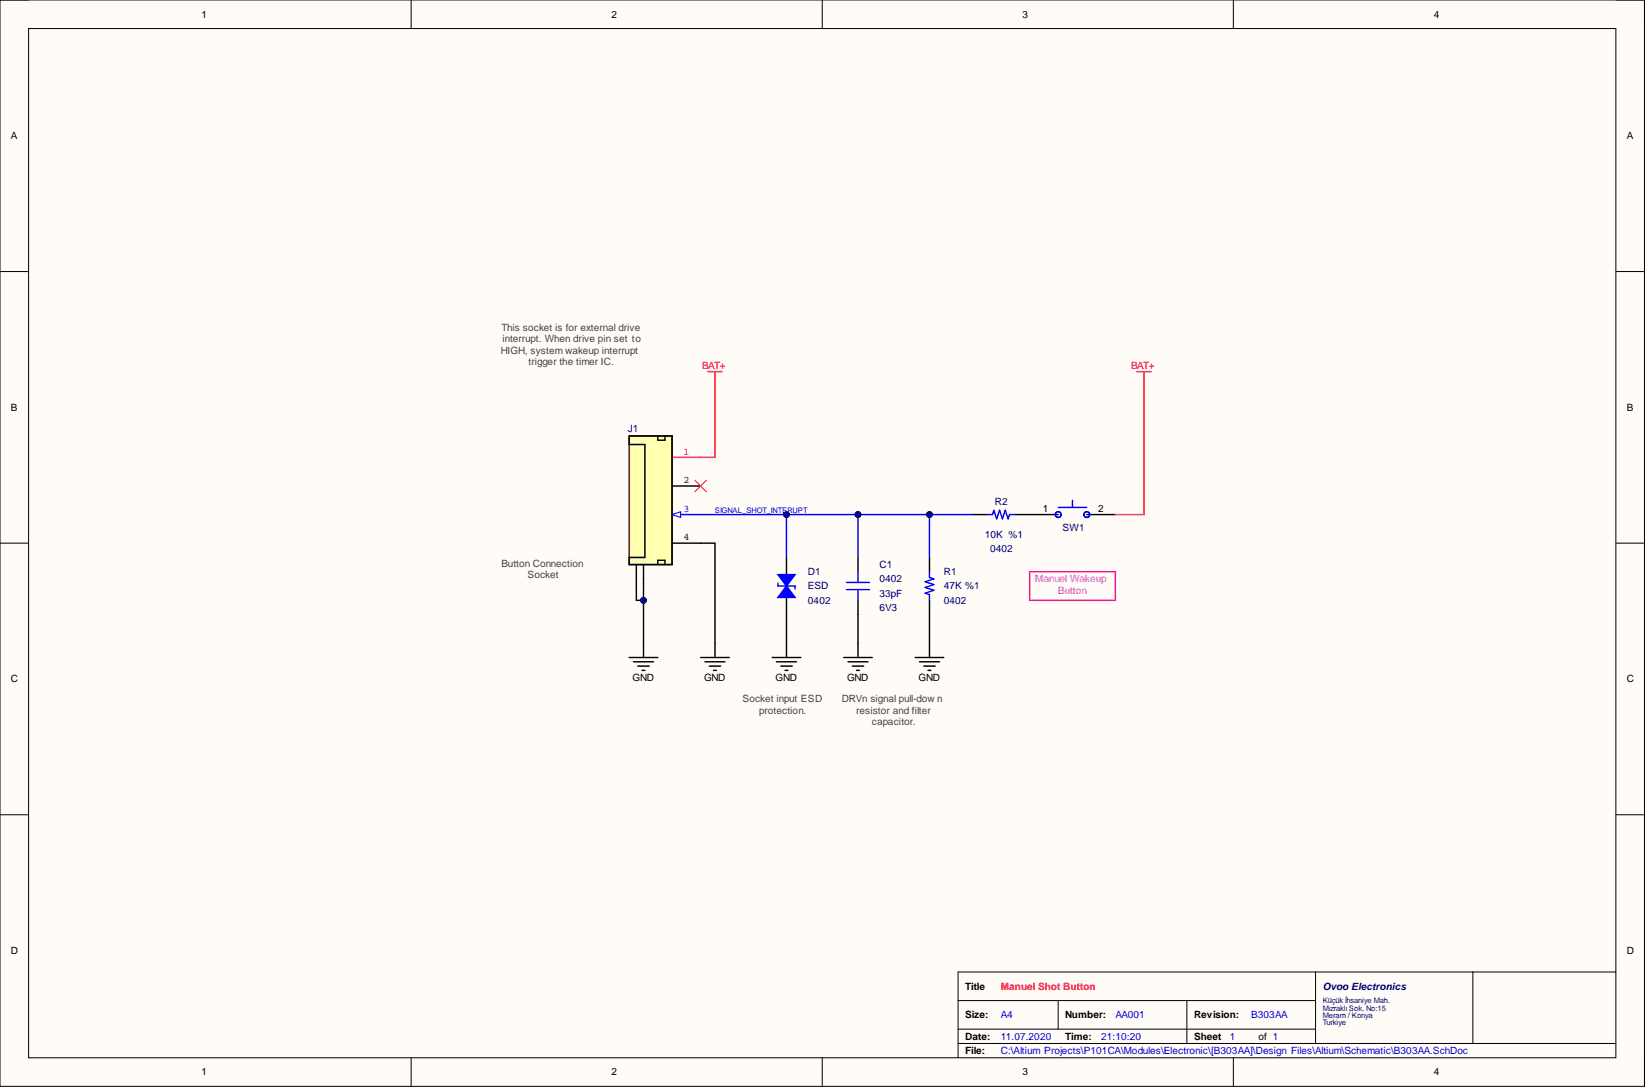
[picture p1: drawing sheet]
<svg xmlns="http://www.w3.org/2000/svg" width="292mm" height="193mm" viewBox="0 0 292 193" stroke-linecap="round" stroke-linejoin="round" font-family="sans-serif">
<path d="M0 0h292v192.9h-292z" fill-rule="evenodd" fill="#fffcf8"/>
<path d="M0 0h292v192.9h-292z" fill="none" stroke="#000" stroke-width=".18"/>
<path d="M5.1 5.1h281.8v182.7h-281.8z" fill-rule="evenodd" fill="#fffcf8"/>
<g fill="none" stroke="#000" stroke-width=".18">
<path d="M0 0h5.1M73 0v5.1M146 0v5.1M219 0v5.1M286.9 0h5.1v5.1M5.1 5.1h281.8v182.7h-281.8zM0 48.2h5.1M286.9 48.2h5.1M0 96.4h5.1M286.9 96.4h5.1M0 144.6h5.1M286.9 144.6h5.1"/>
<path d="M170.1 177.6h63.5M187.9 177.6v5.1M210.8 177.6v7.6M233.6 172.6v12.6M261.5 172.6v12.6M286.9 172.6h-116.8v15.2M73 187.8v5.1M146 187.8v5.1M170.1 185.2h116.8M170.1 182.7h63.5M219 187.8v5.1M292 187.8v5.1"/>
</g>
<path d="M113 100.2v2.6M114.3 100.2v2.6" fill="none" stroke="#000" stroke-width=".25"/>
<path d="M111.7 77.4h7.6v22.8h-7.6z" fill-rule="evenodd" fill="#ffffb0"/>
<path d="M111.7 77.4h7.6v22.8h-7.6z" fill="none" stroke="#800000" stroke-width=".25"/>
<path d="M119.3 81.2h5.1" fill="none" stroke="#f00" stroke-width=".25"/>
<path d="M111.7 77.4h7.6v22.8h-7.6v-1.2h2.8v-20.1h-2.8zM116.8 77.4v.8h1.3v-.8M119.3 86.3h5.1M116.8 100.2v-.7h1.3v.7" fill="none" stroke="#000" stroke-width=".25"/>
<path d="M119.3 91.3h5.1" fill="none" stroke="#00f" stroke-width=".25"/>
<path d="M119.3 91.3l1.6-.5v1.1z" fill="#f8fcff"/>
<path d="M119.3 91.3l1.6-.5v1.1z" fill="none" stroke="#00f" stroke-width=".18"/>
<g fill="none" stroke="#000" stroke-width=".25">
<path d="M119.3 96.4h5.1M139.7 99v4M111.7 116.7h5.1M112.5 117.5h3.5M113.2 118.2h2.1M114 119h.5M114.3 114.2v2.5M124.4 116.7h5.1M125.2 117.5h3.5M125.9 118.2h2.1M126.7 119h.5M127 114.2v2.5"/>
<path d="M137.1 116.7h5.1M137.9 117.5h3.5M138.6 118.2h2.1M139.4 119h.5M139.7 105.1v4M139.7 114.2v2.5"/>
</g>
<path d="M125.7 66h2.5M127 66v2.5" fill="none" stroke="#f00" stroke-width=".25"/>
<path d="M138.1 104h3.1" fill="none" stroke="#00f" stroke-width=".25"/>
<path d="M139.7 104l1.5 2.1h-3.1z" fill="#00f"/>
<path d="M138.1 103.5v.5M139.7 104l1.5 2.1h-3.1zM141.2 104v.5" fill="none" stroke="#00f" stroke-width=".25"/>
<path d="M138.1 102h3.1l-1.5 2z" fill="#00f"/>
<g fill="none" stroke="#00f" stroke-width=".25">
<path d="M175.2 91.3h1l.3-.7 .5 1.5 .5-1.5 .5 1.5 .5-1.5 .5 1.5 .3-.8h1M187.9 90.1h5.1M190.4 88.8v1.3M138.1 102h3.1l-1.5 2zM150.3 103.4h4.1M150.3 104.7h4.1M152.4 101.5v1.9M152.4 104.7v1.9M165 101.5v1l.8 .3-1.5 .5 1.5 .5-1.5 .5 1.5 .5-1.5 .5 .7 .3v1"/>
<circle cx="187.9" cy="91.3" r=".51"/>
<circle cx="193" cy="91.3" r=".51"/>
</g>
<path d="M123.4 85.3l2 2M125.4 85.3l-2 2" fill="none" stroke="#f00" stroke-width=".18"/>
<path d="M182.8 101.5h15.3v5.1h-15.3z" fill="none" stroke="#f0f" stroke-width=".25"/>
<g fill="none" stroke="#000" stroke-width=".25">
<path d="M152.4 99v2.5M165 99v2.5M172.7 91.3h2.5M180.3 91.3h7.6M193 91.3h5.1M113 102.8v3.8h1.3M149.8 116.7h5.1M150.6 117.5h3.5M151.3 118.2h2.1M152.1 119h.5M152.4 106.6v2.5M152.4 114.2v2.5"/>
<path d="M162.5 116.7h5.1M163.3 117.5h3.5M164 118.2h2.1M164.8 119h.5M165 106.6v2.5M165 114.2v2.5"/>
</g>
<path d="M201.9 66h2.5M203.1 66v2.5" fill="none" stroke="#f00" stroke-width=".25"/>
<circle cx="114.3" cy="106.6" r=".51" fill="#000080"/>
<circle cx="114.3" cy="106.6" r=".51" fill="none" stroke="#000080" stroke-width=".18"/>
<path d="M124.4 96.4h2.6v17.8" fill="none" stroke="#000" stroke-width=".25"/>
<path d="M124.4 91.3h48.3" fill="none" stroke="#00f" stroke-width=".25"/>
<circle cx="139.7" cy="91.3" r=".51" fill="#000080"/>
<circle cx="139.7" cy="91.3" r=".51" fill="none" stroke="#000080" stroke-width=".18"/>
<circle cx="152.4" cy="91.3" r=".51" fill="#000080"/>
<circle cx="152.4" cy="91.3" r=".51" fill="none" stroke="#000080" stroke-width=".18"/>
<circle cx="165" cy="91.3" r=".51" fill="#000080"/>
<circle cx="165" cy="91.3" r=".51" fill="none" stroke="#000080" stroke-width=".18"/>
<path d="M127 68.5v12.7h-2.6M203.1 68.5v22.8h-5" fill="none" stroke="#f00" stroke-width=".25"/>
<path d="M114.3 102.8v11.4" fill="none" stroke="#000" stroke-width=".25"/>
<circle cx="114.3" cy="106.6" r=".51" fill="#000080"/>
<circle cx="114.3" cy="106.6" r=".51" fill="none" stroke="#000080" stroke-width=".18"/>
<path d="M139.7 109.1v5.1" fill="none" stroke="#000" stroke-width=".25"/>
<path d="M139.7 91.3v7.7" fill="none" stroke="#00f" stroke-width=".25"/>
<circle cx="139.7" cy="91.3" r=".51" fill="#000080"/>
<circle cx="139.7" cy="91.3" r=".51" fill="none" stroke="#000080" stroke-width=".18"/>
<path d="M152.4 109.1v5.1" fill="none" stroke="#000" stroke-width=".25"/>
<path d="M152.4 91.3v7.7" fill="none" stroke="#00f" stroke-width=".25"/>
<circle cx="152.4" cy="91.3" r=".51" fill="#000080"/>
<circle cx="152.4" cy="91.3" r=".51" fill="none" stroke="#000080" stroke-width=".18"/>
<path d="M165 109.1v5.1" fill="none" stroke="#000" stroke-width=".25"/>
<path d="M165 91.3v7.7" fill="none" stroke="#00f" stroke-width=".25"/>
<circle cx="165" cy="91.3" r=".51" fill="#000080"/>
<circle cx="165" cy="91.3" r=".51" fill="none" stroke="#000080" stroke-width=".18"/>
<g font-size="1.8">
<text x="35.8" y="3.1">1</text>
<text x="108.6" y="3.1">2</text>
<text x="181.6" y="3.1">3</text>
<text x="254.6" y="3.1">4</text>
<text x="1.9" y="24.7">A</text>
<text x="288.9" y="24.7">A</text>
<text x="1.9" y="72.9">B</text>
<text x="288.9" y="72.9">B</text>
<text x="121.4" y="85.8">2</text>
<text x="121.4" y="95.9">4</text>
<text x="185.2" y="90.9">1</text>
<text x="195" y="90.9">2</text>
<text x="1.9" y="121.1">C</text>
<text x="112.3" y="120.9">GND</text>
<text x="125" y="120.9">GND</text>
<text x="137.7" y="120.9">GND</text>
<text x="150.4" y="120.9">GND</text>
<text x="163.1" y="120.9">GND</text>
<text x="288.9" y="121.1">C</text>
<text x="1.9" y="169.3">D</text>
<text x="288.9" y="169.3">D</text>
<text x="171.4" y="175.7">Title</text>
<text x="171.4" y="180.8">Size:</text>
<text x="171.4" y="184.6">Date:</text>
<text x="189.2" y="180.8">Number:</text>
<text x="189.2" y="184.6">Time:</text>
<text x="212" y="180.8">Revision:</text>
<text x="212" y="184.6">Sheet</text>
<text x="223.4" y="184.6">of 1</text>
<text x="35.8" y="190.9">1</text>
<text x="108.6" y="190.9">2</text>
<text x="171.4" y="187.1">File:</text>
<text x="181.6" y="190.9">3</text>
<text x="254.6" y="190.9">4</text>
</g>
<g font-size="1.8" fill="#434343">
<text x="89" y="58.7">This socket is for external drive</text>
<text x="89" y="62.8">HIGH, system wakeup interrupt</text>
<text x="89.2" y="60.7">interrupt. When drive pin set to</text>
<text x="93.9" y="64.8">trigger the timer IC.</text>
<text x="89" y="100.6">Button Connection</text>
<text x="93.7" y="102.6">Socket</text>
<text x="131.9" y="124.7">Socket input ESD</text>
<text x="149.5" y="124.7">DRVn signal pull-dow n</text>
<text x="134.8" y="126.7">protection.</text>
<text x="152" y="126.7">resistor and filter</text>
<text x="154.8" y="128.7">capacitor.</text>
</g>
<g font-size="1.8" fill="#f00">
<text x="124.7" y="65.5">BAT+</text>
<text x="200.8" y="65.5">BAT+</text>
<text x="121.4" y="80.7">1</text>
<text x="177.7" y="175.7">Manuel Shot Button</text>
</g>
<g font-size="1.8" fill="#000080">
<text x="111.5" y="76.7">J1</text>
<text x="176.6" y="89.7">R2</text>
<text x="174.9" y="95.5">10K %1</text>
<text x="188.7" y="94.2">SW1</text>
<text x="156.2" y="100.8">C1</text>
<text x="175.8" y="98">0402</text>
<text x="143.5" y="107.2">0402</text>
<text x="143.5" y="104.6">ESD</text>
<text x="143.5" y="102.1">D1</text>
<text x="156.2" y="103.4">0402</text>
<text x="156.2" y="105.9">33pF</text>
<text x="167.6" y="104.6">47K %1</text>
<text x="167.6" y="107.2">0402</text>
<text x="167.6" y="102.1">R1</text>
<text x="156.2" y="108.4">6V3</text>
<text x="234.9" y="175.7">Ovoo Electronics</text>
</g>
<g font-size="1.8" fill="#00f">
<text x="121.4" y="90.8">3</text>
<text x="177.7" y="184.6">11.07.2020</text>
<text x="177.7" y="180.8">A4</text>
<text x="195.5" y="184.6">21:10:20</text>
<text x="198.1" y="180.8">AA001</text>
<text x="218.4" y="184.6">1</text>
<text x="222.2" y="180.8">B303AA</text>
<text x="177.7" y="187.1">C:\Altium Projects\P101CA\Modules\Electronic\[B303AA]\Design Files\Altium\Schematic\B303AA.SchDoc</text>
</g>
<g font-size="1.8" fill="#f0f">
<text x="183.8" y="103.4">Manuel Wakeup</text>
<text x="187.9" y="105.4">Button</text>
</g>
<text font-size="1.4" fill="#00f" x="127" y="91.1">SIGNAL_SHOT_INTERUPT</text>
<g font-size="1.4" fill="#000080">
<text x="234.9" y="178.1">Küçük İhsaniye Mah.</text>
<text x="234.9" y="179.4">MızraklıSok. No:15</text>
<text x="234.9" y="180.7">Meram / Konya</text>
<text x="234.9" y="181.9">Turkiye</text>
</g>
</svg>
